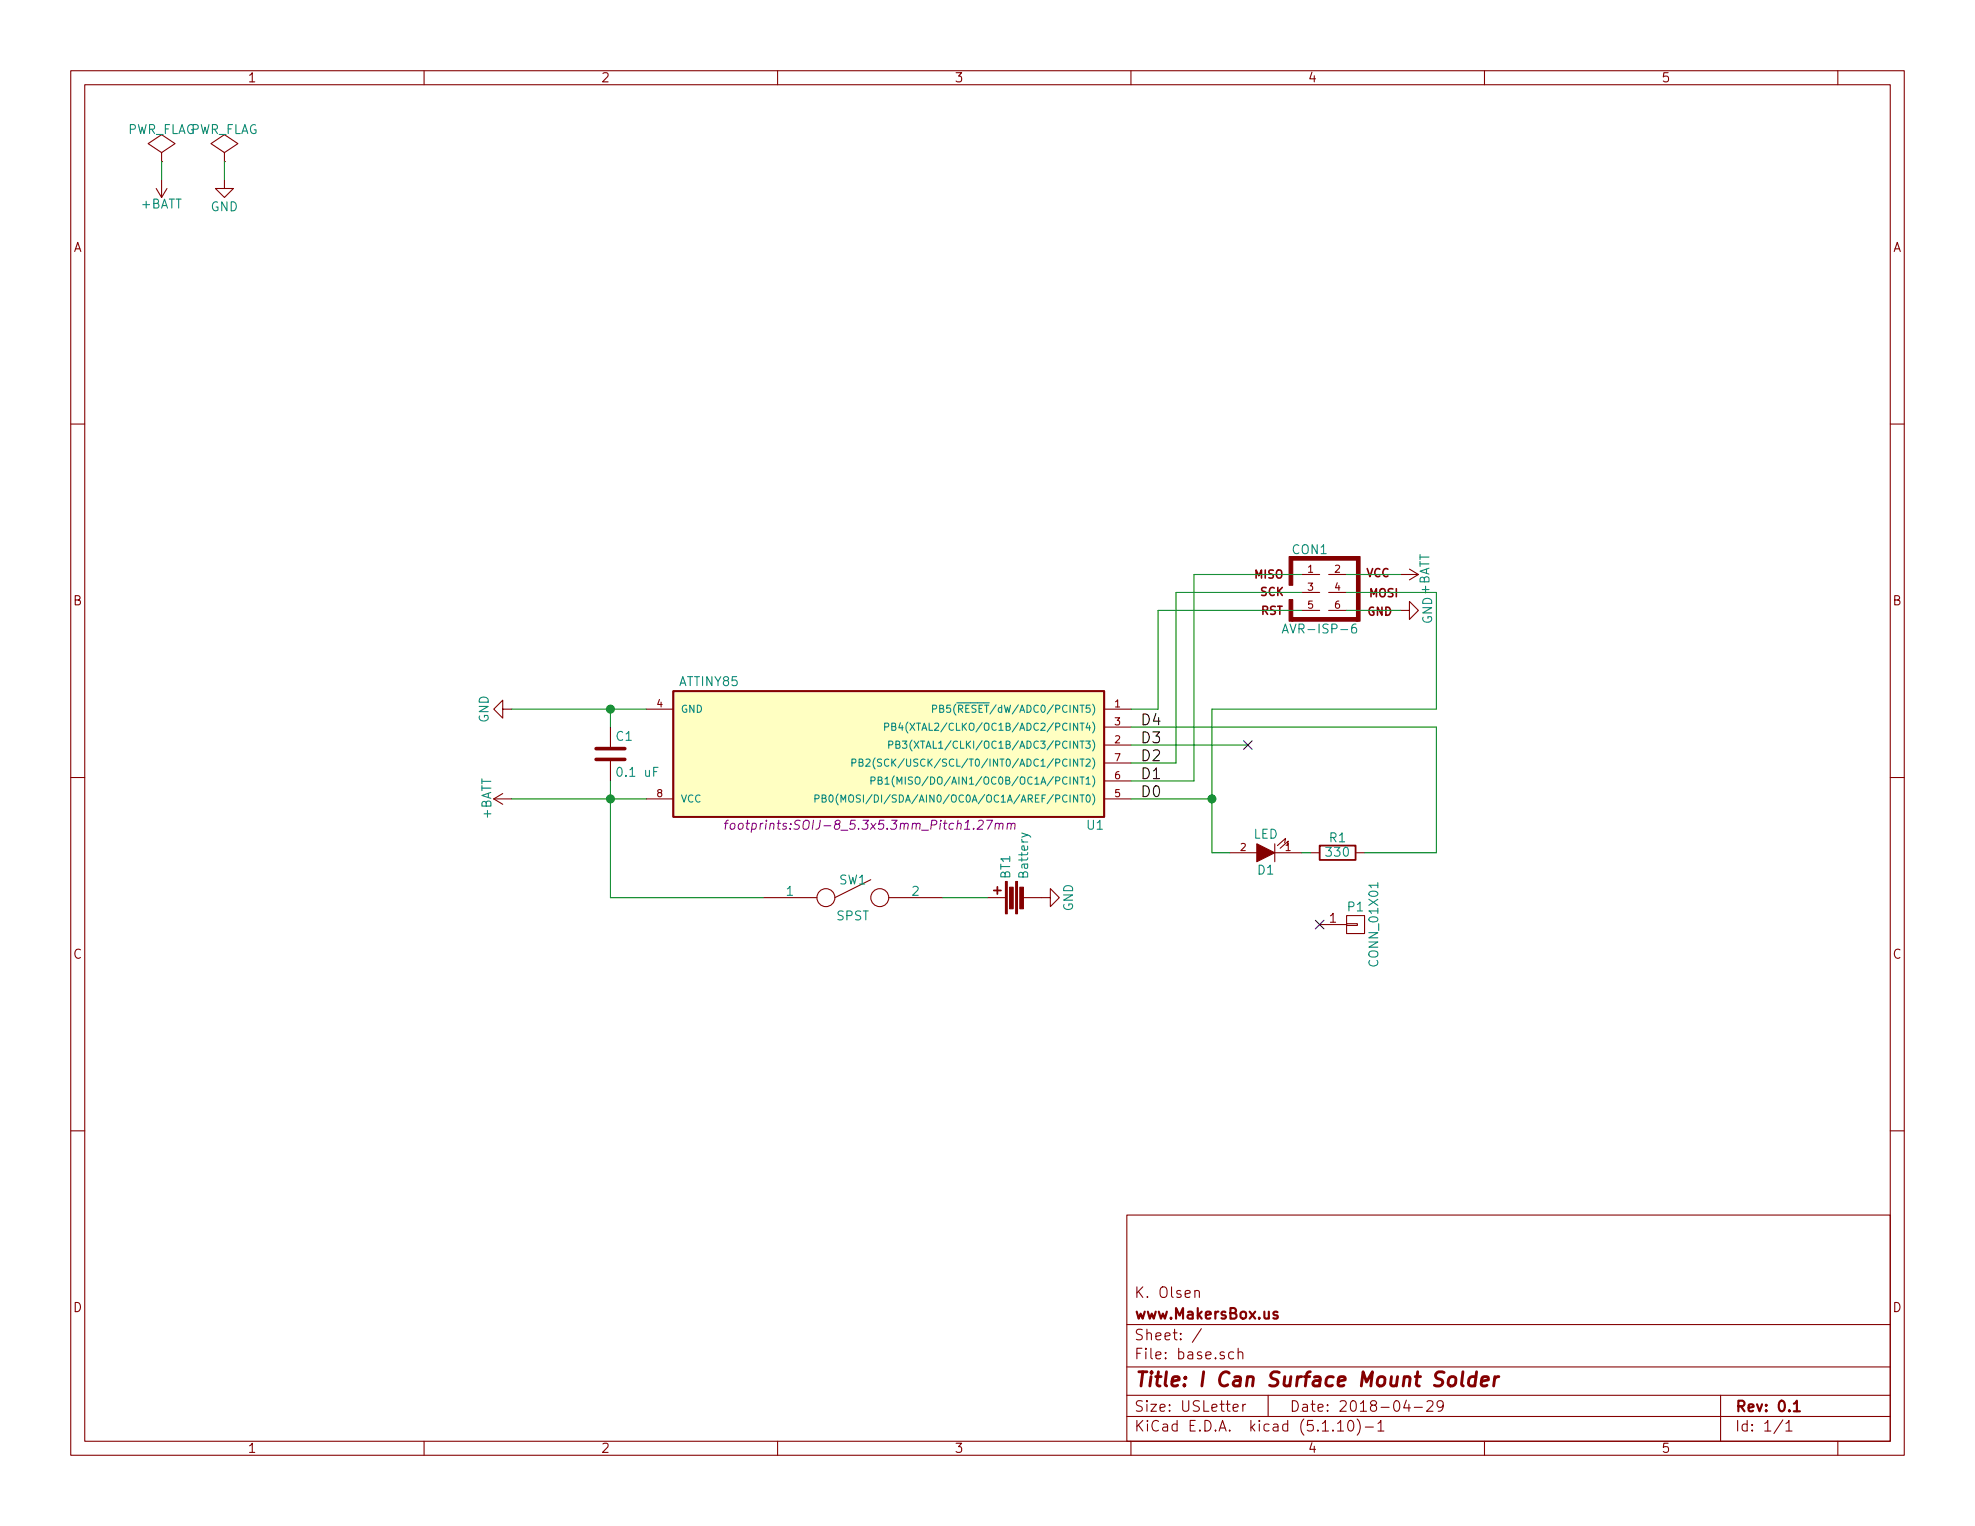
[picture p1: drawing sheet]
EESchema Schematic File Version 2
LIBS:project
LIBS:base-rescue
LIBS:power
LIBS:device
LIBS:transistors
LIBS:conn
LIBS:linear
LIBS:regul
LIBS:74xx
LIBS:cmos4000
LIBS:adc-dac
LIBS:memory
LIBS:xilinx
LIBS:microcontrollers
LIBS:dsp
LIBS:microchip
LIBS:analog_switches
LIBS:motorola
LIBS:texas
LIBS:intel
LIBS:audio
LIBS:interface
LIBS:digital-audio
LIBS:philips
LIBS:display
LIBS:cypress
LIBS:siliconi
LIBS:opto
LIBS:atmel
LIBS:contrib
LIBS:valves
LIBS:base-cache
EELAYER 25 0
EELAYER END
$Descr USLetter 11000 8500
encoding utf-8
Sheet 1 1
Title "I Can Surface Mount Solder"
Date "2018-04-29"
Rev "0.1"
Comp "www.MakersBox.us"
Comment1 "K. Olsen"
Comment2 ""
Comment3 ""
Comment4 ""
$EndDescr
$Comp
L GND #PWR01
U 1 1
P 2850 3950
F 0 "#PWR01" H 2850 3700 50  0001 C CNN
F 1 "GND" H 2850 3800 50  0000 C CNN
F 2 "" H 2850 3950 60  0000 C CNN
F 3 "" H 2850 3950 60  0000 C CNN
	1    2850 3950
	0    1    1    0   
$EndComp
$Comp
L PWR_FLAG #FLG02
U 1 1
P 900 900
F 0 "#FLG02" H 900 995 50  0001 C CNN
F 1 "PWR_FLAG" H 900 1080 50  0000 C CNN
F 2 "" H 900 900 60  0000 C CNN
F 3 "" H 900 900 60  0000 C CNN
	1    900  900 
	1    0    0    -1  
$EndComp
$Comp
L PWR_FLAG #FLG03
U 1 1
P 1250 900
F 0 "#FLG03" H 1250 995 50  0001 C CNN
F 1 "PWR_FLAG" H 1250 1080 50  0000 C CNN
F 2 "" H 1250 900 60  0000 C CNN
F 3 "" H 1250 900 60  0000 C CNN
	1    1250 900 
	1    0    0    -1  
$EndComp
$Comp
L GND #PWR04
U 1 1
P 1250 1000
F 0 "#PWR04" H 1250 750 50  0001 C CNN
F 1 "GND" H 1250 850 50  0000 C CNN
F 2 "" H 1250 1000 60  0000 C CNN
F 3 "" H 1250 1000 60  0000 C CNN
	1    1250 1000
	1    0    0    -1  
$EndComp
$Comp
L +BATT #PWR05
U 1 1
P 900 1000
F 0 "#PWR05" H 900 850 50  0001 C CNN
F 1 "+BATT" H 900 1140 50  0000 C CNN
F 2 "" H 900 1000 60  0000 C CNN
F 3 "" H 900 1000 60  0000 C CNN
	1    900  1000
	-1   0    0    1   
$EndComp
$Comp
L C C1
U 1 1
P 3400 4200
F 0 "C1" H 3425 4300 50  0000 L CNN
F 1 "0.1 uF" H 3425 4100 50  0000 L CNN
F 2 "footprints:C_1206_HandSoldering" H 3438 4050 30  0001 C CNN
F 3 "" H 3400 4200 60  0000 C CNN
	1    3400 4200
	1    0    0    -1  
$EndComp
$Comp
L R R1
U 1 1
P 7450 4750
F 0 "R1" V 7530 4750 50  0000 C CNN
F 1 "330" V 7450 4750 50  0000 C CNN
F 2 "footprints:R_1206_HandSoldering" V 7380 4750 30  0001 C CNN
F 3 "" H 7450 4750 30  0000 C CNN
	1    7450 4750
	0    -1   -1   0   
$EndComp
$Comp
L Battery-RESCUE-base BT1
U 1 1
P 5650 5000
F 0 "BT1" H 5750 5050 50  0000 L CNN
F 1 "Battery" H 5750 4950 50  0000 L CNN
F 2 "footprints:BATT_CR2032_SMD" V 5650 5040 60  0001 C CNN
F 3 "" V 5650 5040 60  0000 C CNN
	1    5650 5000
	0    -1   -1   0   
$EndComp
$Comp
L GND #PWR06
U 1 1
P 5800 5000
F 0 "#PWR06" H 5800 4750 50  0001 C CNN
F 1 "GND" H 5800 4850 50  0000 C CNN
F 2 "" H 5800 5000 60  0000 C CNN
F 3 "" H 5800 5000 60  0000 C CNN
	1    5800 5000
	0    -1   -1   0   
$EndComp
$Comp
L +BATT #PWR07
U 1 1
P 2850 4450
F 0 "#PWR07" H 2850 4300 50  0001 C CNN
F 1 "+BATT" H 2850 4590 50  0000 C CNN
F 2 "" H 2850 4450 60  0000 C CNN
F 3 "" H 2850 4450 60  0000 C CNN
	1    2850 4450
	0    -1   -1   0   
$EndComp
$Comp
L +BATT #PWR08
U 1 1
P 7800 3200
F 0 "#PWR08" H 7800 3050 50  0001 C CNN
F 1 "+BATT" H 7800 3340 50  0000 C CNN
F 2 "" H 7800 3200 60  0000 C CNN
F 3 "" H 7800 3200 60  0000 C CNN
	1    7800 3200
	0    1    1    0   
$EndComp
$Comp
L GND #PWR09
U 1 1
P 7800 3400
F 0 "#PWR09" H 7800 3150 50  0001 C CNN
F 1 "GND" H 7800 3250 50  0000 C CNN
F 2 "" H 7800 3400 60  0000 C CNN
F 3 "" H 7800 3400 60  0000 C CNN
	1    7800 3400
	0    -1   -1   0   
$EndComp
Wire Wire Line
	900  900  900  1000
Wire Wire Line
	1250 900  1250 1000
Wire Wire Line
	2850 4450 3600 4450
$Comp
L AVR-ISP-6 CON1
U 1 1
P 7400 3300
F 0 "CON1" H 7295 3540 50  0000 C CNN
F 1 "AVR-ISP-6" H 7135 3070 50  0000 L BNN
F 2 "footprints:AVR-ISP-6" V 6880 3340 50  0001 C CNN
F 3 "" H 7375 3300 50  0000 C CNN
	1    7400 3300
	1    0    0    -1  
$EndComp
Wire Wire Line
	6650 3200 7250 3200
Wire Wire Line
	6550 3300 7250 3300
Wire Wire Line
	6450 3400 7250 3400
Wire Wire Line
	7500 3300 8000 3300
Wire Wire Line
	8000 3300 8000 3950
Wire Wire Line
	7800 3200 7500 3200
Wire Wire Line
	7800 3400 7500 3400
Wire Wire Line
	8000 3950 6750 3950
$Comp
L SPST SW1
U 1 1
P 4750 5000
F 0 "SW1" H 4750 5100 50  0000 C CNN
F 1 "SPST" H 4750 4900 50  0000 C CNN
F 2 "footprints:SPST_SMD" H 4750 5000 50  0001 C CNN
F 3 "" H 4750 5000 50  0000 C CNN
	1    4750 5000
	1    0    0    -1  
$EndComp
Wire Wire Line
	3400 5000 4250 5000
Wire Wire Line
	5250 5000 5500 5000
$Comp
L CONN_01X01 P1
U 1 1
P 7550 5150
F 0 "P1" H 7550 5250 50  0000 C CNN
F 1 "CONN_01X01" V 7650 5150 50  0000 C CNN
F 2 "footprints:Pin_Header_Straight_1x01" H 7550 5150 50  0001 C CNN
F 3 "" H 7550 5150 50  0000 C CNN
	1    7550 5150
	1    0    0    -1  
$EndComp
$Comp
L ATTINY85-S U1
U 1 1
P 4950 4200
F 0 "U1" H 3800 4600 50  0000 C CNN
F 1 "ATTINY85" H 5950 3800 50  0000 C CNN
F 2 "footprints:SOIJ-8_5.3x5.3mm_Pitch1.27mm" H 5050 4600 50  0000 C CIN
F 3 "" H 4950 4200 50  0000 C CNN
	1    4950 4200
	-1   0    0    1   
$EndComp
Wire Wire Line
	2850 3950 3600 3950
Wire Wire Line
	3400 4050 3400 3950
Connection ~ 3400 3950
Wire Wire Line
	3400 4350 3400 5000
Connection ~ 3400 4450
Connection ~ 2850 4450
Wire Wire Line
	6300 4450 6750 4450
Wire Wire Line
	6750 3950 6750 4750
Wire Wire Line
	6300 4350 6650 4350
Wire Wire Line
	6650 4350 6650 3200
Wire Wire Line
	6300 4250 6550 4250
Wire Wire Line
	6550 4250 6550 3300
Wire Wire Line
	6300 3950 6450 3950
Wire Wire Line
	6450 3950 6450 3400
Connection ~ 6750 4450
Wire Wire Line
	7600 4750 8000 4750
Wire Wire Line
	6300 4150 6950 4150
$Comp
L LED-RESCUE-base D1
U 1 1
P 7050 4750
F 0 "D1" H 7050 4850 50  0000 C CNN
F 1 "LED" H 7050 4650 50  0000 C CNN
F 2 "LEDs:LED-1206" H 7050 4750 50  0001 C CNN
F 3 "" H 7050 4750 50  0000 C CNN
	1    7050 4750
	-1   0    0    1   
$EndComp
Wire Wire Line
	6750 4750 6850 4750
Wire Wire Line
	7250 4750 7300 4750
Text Label 6350 4450 0    60   ~ 0
D0
Text Label 6350 4350 0    60   ~ 0
D1
Text Label 6350 4250 0    60   ~ 0
D2
Text Label 6350 4150 0    60   ~ 0
D3
Wire Wire Line
	6300 4050 8000 4050
Wire Wire Line
	8000 4050 8000 4750
Text Label 6350 4050 0    60   ~ 0
D4
NoConn ~ 7350 5150
NoConn ~ 6950 4150
$EndSCHEMATC
